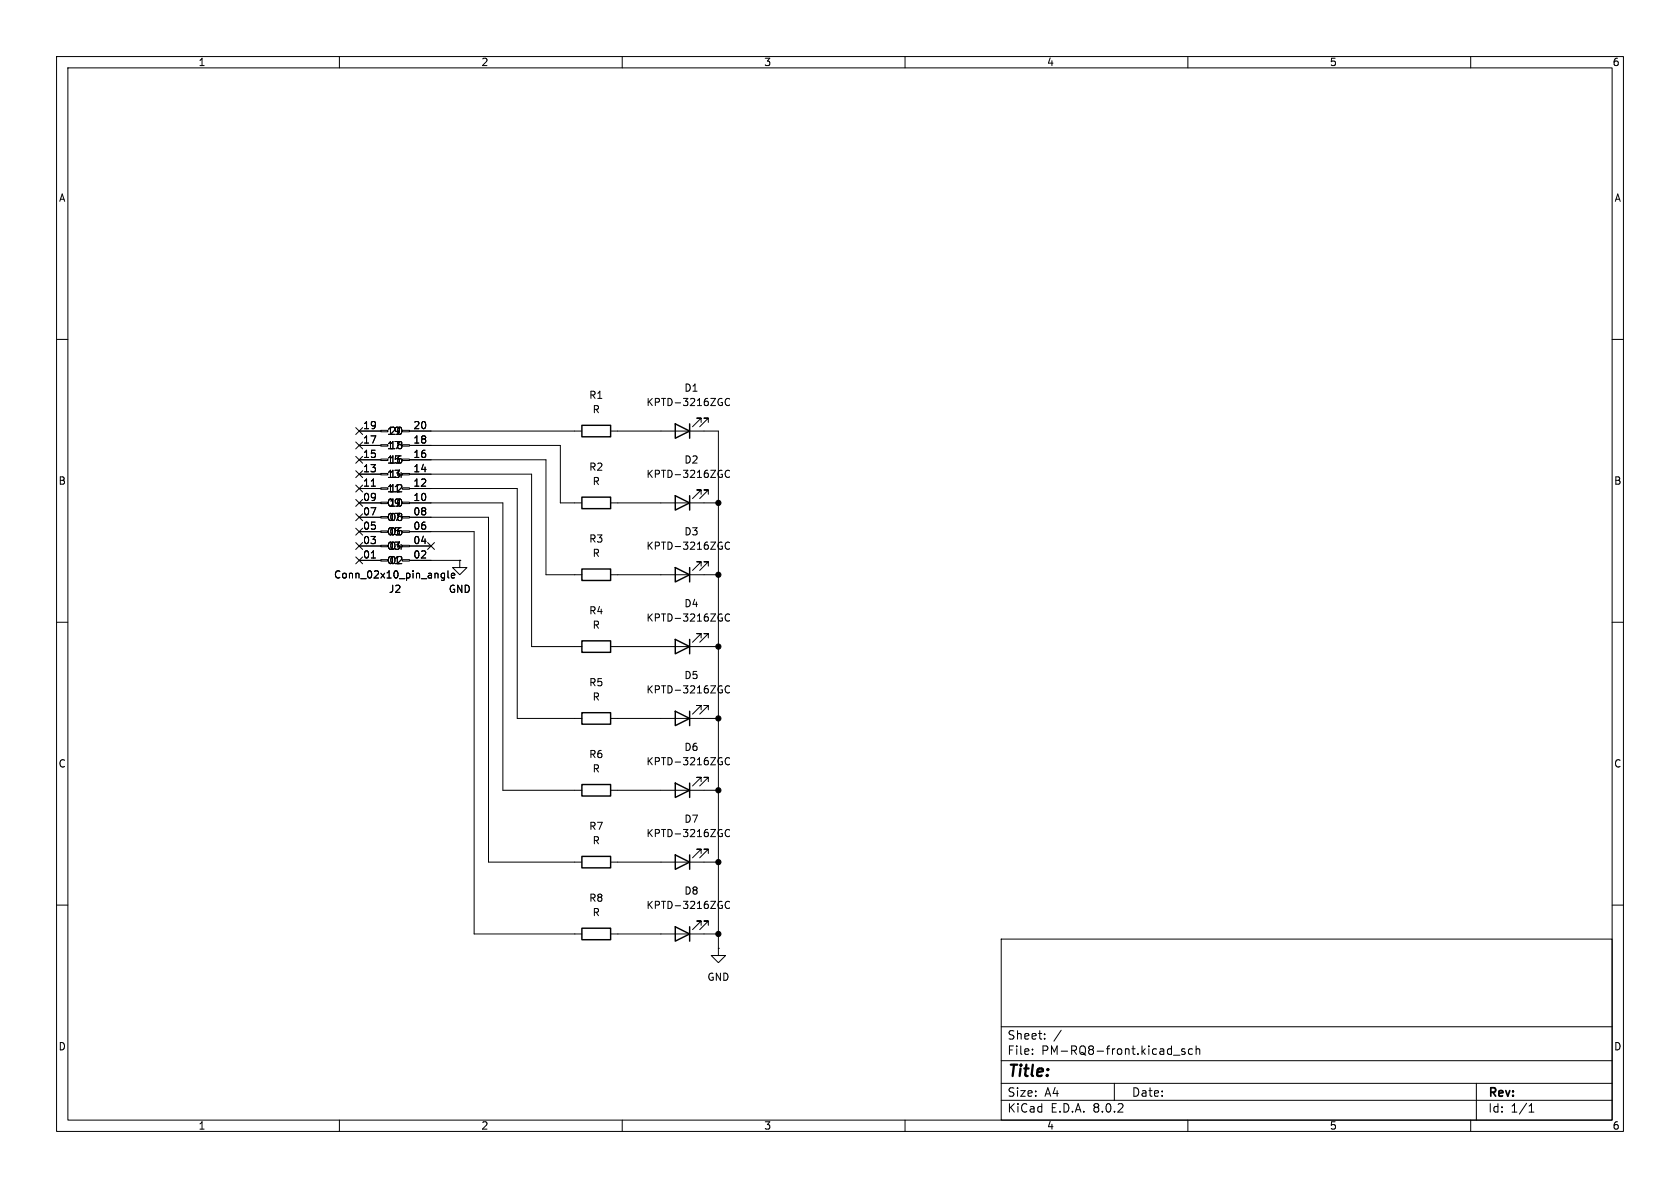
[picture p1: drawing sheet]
<svg xmlns="http://www.w3.org/2000/svg" width="297mm" height="210mm" viewBox="0 0 297 210" stroke-linecap="round" stroke-linejoin="round" font-family="sans-serif">
<g fill="none" stroke="#000" stroke-width=".18">
<path d="M10 10h277v190h-277zM12 12h273v186h-273zM60 10v2M110 10v2M160 10v2M210 10v2M260 10v2M10 60h2M285 60h2M62.9 78.1l1.2 1.2M62.9 75.6l1.2 1.2M63.5 78.7h3.8"/>
<path d="M63.5 76.2h3.8M64.1 78.1l-1.2 1.2M64.1 75.6l-1.2 1.2M67.3 76.1h1.3v.2h-1.3zM67.3 78.6h1.3v.3h-1.3zM71.1 76.1h1.3v.2h-1.3zM71.1 78.6h1.3v.3h-1.3zM72.4 78.7h26.7v10.2h3.8M72.4 76.2h30.5M107.9 76.2h19.1v91.4M124 74.7v-.8h-.8h.8l-1.6 1.5M125.2 74.7v-.8h-.7h.7l-1.5 1.5"/>
<path d="M127.5 71.2h.2l-.1 .4M129 70.6a.6 .6 0 0 0-.9 .4 .6 .6 0 0 0 .6 .7l.3-.1M62.9 90.8l1.2 1.2M62.9 98.5l1.2 1.2M62.9 95.9l1.2 1.2M62.9 93.4l1.2 1.2M62.9 88.3l1.2 1.2M62.9 85.8l1.2 1.2M62.9 83.2l1.2 1.2M62.9 80.7l1.2 1.2M63.5 99.1h3.8M63.5 96.5h3.8"/>
<path d="M63.5 94h3.8M63.5 91.4h3.8M63.5 88.9h3.8M63.5 86.4h3.8M63.5 83.8h3.8M63.5 81.3h3.8M64.1 90.8l-1.2 1.2M64.1 98.5l-1.2 1.2M64.1 95.9l-1.2 1.2M64.1 93.4l-1.2 1.2M64.1 88.3l-1.2 1.2M64.1 85.8l-1.2 1.2"/>
<path d="M64.1 83.2l-1.2 1.2M64.1 80.7l-1.2 1.2M65.6 98.6h.8M65.6 85.9h.8M67.3 81.2h1.3v.2h-1.3zM67.3 83.7h1.3v.2h-1.3zM67.3 86.2h1.3v.3h-1.3zM67.3 88.8h1.3v.2h-1.3zM67.3 91.3h1.3v.3h-1.3zM67.3 93.9h1.3v.2h-1.3zM67.3 96.4h1.3v.2h-1.3zM67.3 98.9h1.3v.3h-1.3z"/>
<path d="M71.1 88.8h1.3v.2h-1.3zM71.1 98.9h1.3v.3h-1.3zM71.1 81.2h1.3v.2h-1.3zM71.1 83.7h1.3v.2h-1.3zM71.1 86.2h1.3v.3h-1.3zM71.1 91.3h1.3v.3h-1.3zM71.1 93.9h1.3v.2h-1.3zM71.1 96.4h1.3v.2h-1.3zM72.4 88.9h16.5v50.8h14M72.4 86.4h19v40.6h11.5M72.4 83.8h21.6v30.5h8.9M72.4 94h11.4v71.1h19.1"/>
<path d="M72.4 91.4h14v61h16.5M72.4 99.1h8.9M72.4 96.5h3.8M72.4 81.3h24.1v20.3h6.4M75.6 95.9l1.2 1.2M76.8 95.9l-1.2 1.2M81.3 99.1v1.2h1.2l-1.2 1.3-1.3-1.3h1.3M81.3 99.1h.1M107.9 88.9h19.1M124 87.4v-.8h-.8h.8l-1.6 1.5M125.2 87.4v-.8h-.7h.7l-1.5 1.5M127.5 83.9h.2l-.1 .4"/>
<path d="M127.5 96.6h.2l-.1 .4M129 83.3a.6 .6 0 0 0-.9 .4 .6 .6 0 0 0 .6 .7l.3-.1M129 96a.6 .6 0 0 0-.9 .4 .6 .6 0 0 0 .6 .7l.3-.1M10 110h2M78.1 102.1h.5M78.1 101.4h.5M78.6 101.3v1.1l-.1 .1-.3 .1M79.2 100.9v1.1l.2 .2M79.8 101.8l.6-.2-.1-.2-.3-.1-.2 .2 .1 .6h.4M107.9 114.3h19.1M107.9 101.6h19.1M124 112.8v-.8h-.8h.8l-1.6 1.5"/>
<path d="M124 100.1v-.8h-.8h.8l-1.6 1.5M125.2 112.8v-.8h-.7h.7l-1.5 1.5M125.2 100.1v-.8h-.7h.7l-1.5 1.5M127.5 109.3h.2l-.1 .4M129 108.7a.6 .6 0 0 0-.9 .4 .6 .6 0 0 0 .6 .7l.3-.1M285 110h2M107.9 139.7h19.1M107.9 127h19.1M124 125.5v-.8h-.8h.8l-1.6 1.5M124 138.2v-.8h-.8h.8l-1.6 1.5M125.2 125.5v-.8h-.7h.7l-1.5 1.5M125.2 138.2v-.8h-.7h.7l-1.5 1.5"/>
<path d="M127.5 122h.2l-.1 .4M127.5 134.7h.2l-.1 .4M129 121.4a.6 .6 0 0 0-.9 .4 .6 .6 0 0 0 .6 .7l.3-.1M129 134.1a.6 .6 0 0 0-.9 .4 .6 .6 0 0 0 .6 .7l.3-.1M10 160h2M107.9 152.4h19.1M124 150.9v-.8h-.8h.8l-1.6 1.5M125.2 150.9v-.8h-.7h.7l-1.5 1.5M127.5 147.4h.2l-.1 .4M129 146.8a.6 .6 0 0 0-.9 .4 .6 .6 0 0 0 .6 .7l.3-.1M129 159.5a.6 .6 0 0 0-.9 .4 .6 .6 0 0 0 .6 .7l.3-.1M285 160h2"/>
<path d="M107.9 165.1h19.1M124 163.6v-.8h-.8h.8l-1.6 1.5M125.2 163.6v-.8h-.7h.7l-1.5 1.5M127 167.6v1.3h1.3l-1.3 1.3-1.3-1.3h1.3M127 167.6h.1M127.5 160.1h.2l-.1 .4M177 166h108v32h-108zM60 198v2M110 198v2M160 198v2M177 194.5h108M177 191.5h108"/>
<path d="M177 187.5h108M177 181.5h108M182.5 186.3v.1M182.5 185.5v.1M184.7 183.6v.1M184.7 182.8v.1M187.6 182.1l-1.3 2M197 191.5v3M207.5 186.5h1.1M209.5 185.5l-.4-.1-.2 .2 .1 .2 .5 .2v.3h-.6M210 198v2M210.8 185.5l-.4-.1-.3 .3v.4l.1 .2h.6"/>
<path d="M211.5 185.5l.2-.1 .3 .1 .1 .9M211.5 184.9v1.5M260 198v2M261 191.5v6.5M270.3 196.6h.9M270.3 195.5l.4-.4v1.5"/>
</g>
<g fill="none" stroke="#000" stroke-width=".25">
<path d="M102.9 75.2h5v2h-5zM119.4 74.9l2.5 1.3-2.5 1.3zM121.9 74.9v2.6M102.9 87.9h5v2h-5zM119.4 87.6l2.5 1.3-2.5 1.3zM121.9 87.6v2.6M102.9 113.3h5v2h-5zM102.9 100.6h5v2h-5zM119.4 113l2.5 1.3-2.5 1.3zM119.4 100.3l2.5 1.3-2.5 1.3zM121.9 100.3v2.6M121.9 113v2.6"/>
<path d="M102.9 138.7h5v2h-5zM102.9 126h5v2h-5zM119.4 125.7l2.5 1.3-2.5 1.3zM119.4 138.4l2.5 1.3-2.5 1.3zM121.9 125.7v2.6M121.9 138.4v2.6M102.9 151.4h5v2h-5zM119.4 151.1l2.5 1.3-2.5 1.3zM121.9 151.1v2.6M102.9 164.1h5v2h-5zM119.4 163.8l2.5 1.3-2.5 1.3zM121.9 163.8v2.6"/>
</g>
<g fill="#000" stroke="#000" stroke-width=".18">
<circle cx="127" cy="88.9" r=".46"/>
<circle cx="127" cy="114.3" r=".46"/>
<circle cx="127" cy="101.6" r=".46"/>
<circle cx="127" cy="127" r=".46"/>
<circle cx="127" cy="139.7" r=".46"/>
<circle cx="127" cy="152.4" r=".46"/>
<circle cx="127" cy="165.1" r=".46"/>
</g>
<text font-size="2.8" x="178" y="190.9">Title:</text>
<g font-size="2.1">
<text x="178" y="184">Sheet:</text>
<text x="178" y="186.7">File:</text>
<text x="184.1" y="186.7">PM-RQ8-front.kicad_sch</text>
<text x="178" y="196.9">KiCad</text>
<text x="178" y="194.1">Size:</text>
<text x="184.7" y="194.1">A4</text>
<text x="185.7" y="196.9">E.D.A.</text>
<text x="193.3" y="196.9">8.0.2</text>
<text x="200" y="194.1">Date:</text>
<text x="263" y="194.3">Rev:</text>
<text x="263" y="196.9">Id:</text>
<text x="267.1" y="196.9">1/1</text>
</g>
<g font-size="1.8">
<text x="35" y="11.9">1</text>
<text x="85" y="11.9">2</text>
<text x="135" y="11.9">3</text>
<text x="185" y="11.9">4</text>
<text x="235" y="11.9">5</text>
<text x="285" y="11.9">6</text>
<text x="10.3" y="35.9">A</text>
<text x="285.3" y="35.9">A</text>
<text x="104.1" y="70.7">R1</text>
<text x="114.2" y="72">KPTD-3216ZGC</text>
<text x="120.9" y="69.4">D1</text>
<text x="64.1" y="75.9">19</text>
<text x="68.3" y="77.1">19</text>
<text x="68.8" y="77.1">20</text>
<text x="73" y="75.9">20</text>
<text x="104.7" y="73.3">R</text>
<text x="64.1" y="83.6">13</text>
<text x="64.1" y="81">15</text>
<text x="64.1" y="78.5">17</text>
<text x="68.3" y="82.1">15</text>
<text x="68.3" y="79.6">17</text>
<text x="68.8" y="82.1">16</text>
<text x="68.8" y="79.6">18</text>
<text x="73" y="83.6">14</text>
<text x="73" y="81">16</text>
<text x="73" y="78.5">18</text>
<text x="104.1" y="83.4">R2</text>
<text x="120.9" y="82.1">D2</text>
<text x="10.3" y="85.9">B</text>
<text x="64.1" y="88.6">09</text>
<text x="64.1" y="86.1">11</text>
<text x="68.3" y="87.2">11</text>
<text x="68.8" y="89.8">10</text>
<text x="68.8" y="87.2">12</text>
<text x="68.8" y="84.7">14</text>
<text x="73" y="88.6">10</text>
<text x="73" y="86.1">12</text>
<text x="104.7" y="86">R</text>
<text x="114.2" y="84.7">KPTD-3216ZGC</text>
<text x="285.3" y="85.9">B</text>
<text x="64.1" y="93.7">05</text>
<text x="64.1" y="91.2">07</text>
<text x="68.3" y="94.8">05</text>
<text x="68.8" y="94.8">06</text>
<text x="68.8" y="92.3">08</text>
<text x="73" y="93.7">06</text>
<text x="73" y="91.2">08</text>
<text x="120.9" y="94.8">D3</text>
<text x="64.1" y="98.8">01</text>
<text x="64.1" y="96.3">03</text>
<text x="68.3" y="99.9">01</text>
<text x="68.3" y="97.4">03</text>
<text x="68.8" y="99.9">02</text>
<text x="68.8" y="97.4">04</text>
<text x="73" y="98.8">02</text>
<text x="73" y="96.3">04</text>
<text x="104.1" y="96.1">R3</text>
<text x="104.7" y="98.7">R</text>
<text x="114.2" y="97.4">KPTD-3216ZGC</text>
<text x="59" y="102.5">Conn_02x10_pin_angle</text>
<text x="68.7" y="105">J2</text>
<text x="79.2" y="105">GND</text>
<text x="120.9" y="107.5">D4</text>
<text x="104.1" y="108.8">R4</text>
<text x="104.7" y="111.4">R</text>
<text x="114.2" y="110.1">KPTD-3216ZGC</text>
<text x="104.1" y="121.5">R5</text>
<text x="104.7" y="124.1">R</text>
<text x="114.2" y="122.8">KPTD-3216ZGC</text>
<text x="120.9" y="120.2">D5</text>
<text x="10.3" y="135.9">C</text>
<text x="104.1" y="134.2">R6</text>
<text x="104.7" y="136.8">R</text>
<text x="114.2" y="135.5">KPTD-3216ZGC</text>
<text x="120.9" y="132.9">D6</text>
<text x="285.3" y="135.9">C</text>
<text x="104.1" y="146.9">R7</text>
<text x="104.7" y="149.5">R</text>
<text x="114.2" y="148.2">KPTD-3216ZGC</text>
<text x="120.9" y="145.6">D7</text>
<text x="104.1" y="159.6">R8</text>
<text x="114.2" y="160.9">KPTD-3216ZGC</text>
<text x="120.9" y="158.3">D8</text>
<text x="104.7" y="162.2">R</text>
<text x="125" y="173.6">GND</text>
<text x="10.3" y="185.9">D</text>
<text x="285.3" y="185.9">D</text>
<text x="35" y="199.9">1</text>
<text x="85" y="199.9">2</text>
<text x="135" y="199.9">3</text>
<text x="185" y="199.9">4</text>
<text x="235" y="199.9">5</text>
<text x="285" y="199.9">6</text>
</g>
</svg>
